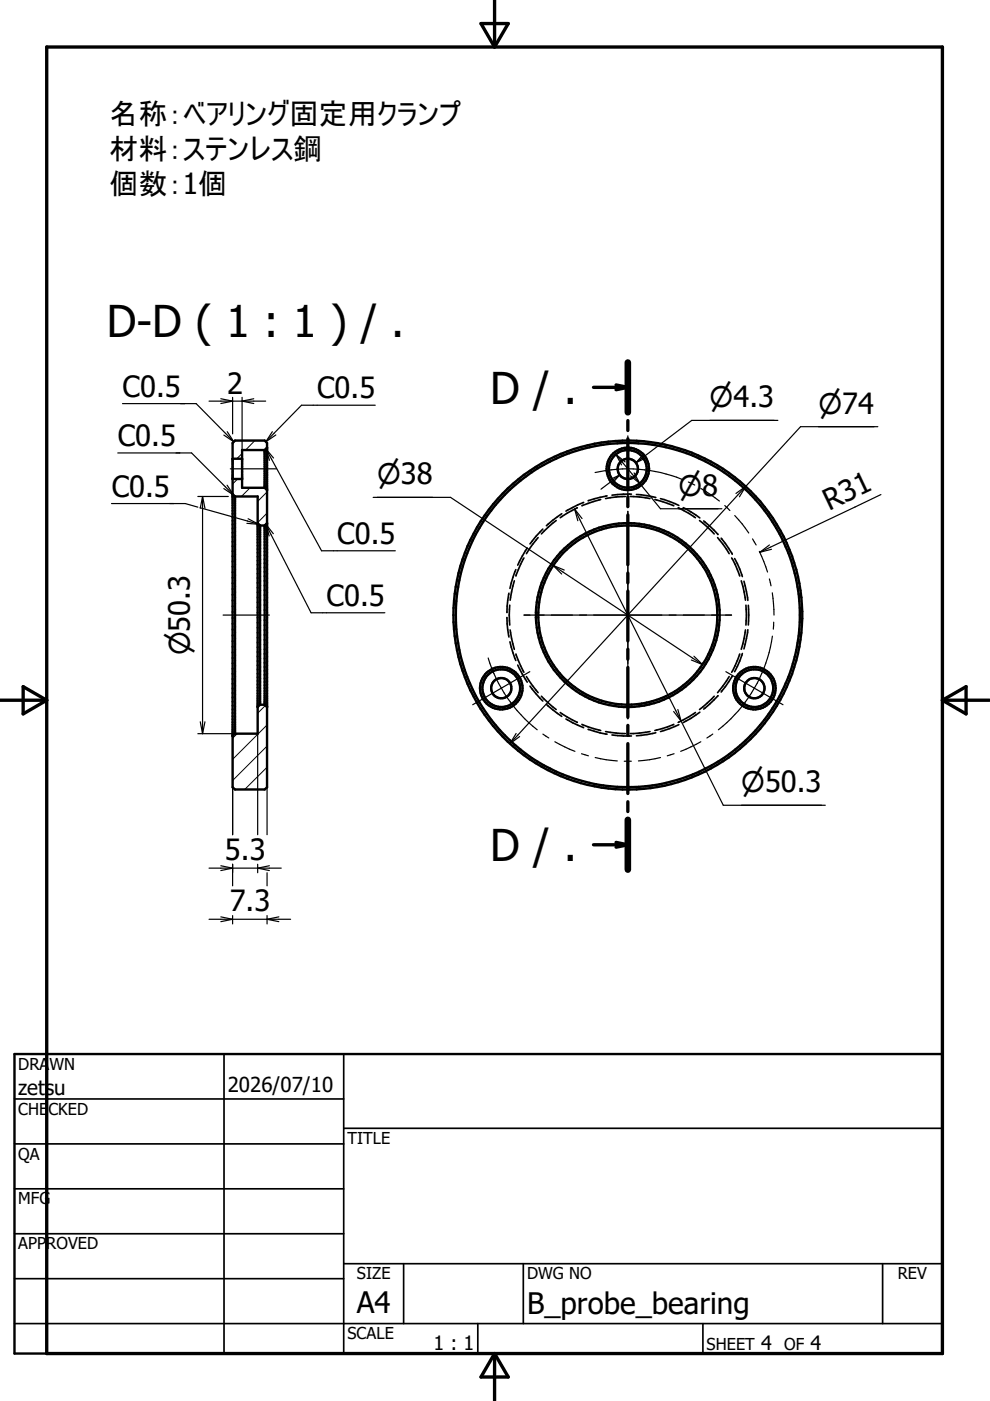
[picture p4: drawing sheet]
<svg xmlns="http://www.w3.org/2000/svg" width="210mm" height="297mm" viewBox="0 0 210 297" stroke-linecap="round" stroke-linejoin="round" font-family="sans-serif">
<path d="M51.3 96.2l-1.1 1.1M54 93.4l-1.9 2M50.4 101.6l-1.1 1M53 103.4l-1.8 1.9M56.6 108.8l-2 2M56.6 104.3l-2 2M50.3 155.6l-1 .9M56.3 149.6l-1.7 1.6M56.6 158.2l-7.3 7.3M56.6 153.7l-7.3 7.3M56.6 162.7l-4.7 4.7" fill="none" stroke="#000" stroke-width=".21"/>
<g fill="none" stroke="#000" stroke-width=".51">
<path d="M49.3 93.9l.5-.5h6.3l.5 .5v73l-.5 .5h-6.3l-.5-.5zM49.3 97.3h2M56.1 95.4h-4.8v8h4.8M56.1 95.4v8M56.6 94.9l-.5 .5M49.3 101.6h2M49.3 104.8l.5 .5M49.8 105.3h4.8v50.3h-4.8M49.8 105.3v50.3M54.6 110.9l.5 .5M55.1 111.4h1M55.1 111.4v38"/>
<path d="M56.1 103.4l.5 .5M56.1 111.4v38M56.6 110.9l-.5 .5M49.8 155.6l-.5 .5M55.1 149.4h1M55.1 149.4l-.5 .5M56.1 149.4l.5 .5M3.1 223.5h196.7v63.5h-196.7z"/>
<circle cx="133.1" cy="99.4" r="4.5"/>
<circle cx="133.1" cy="99.4" r="2.16"/>
<circle cx="133.1" cy="99.4" r="4"/>
<circle cx="133.1" cy="130.4" r="19"/>
<circle cx="133.1" cy="130.4" r="19.5"/>
<circle cx="133.1" cy="130.4" r="36.5"/>
<circle cx="133.1" cy="130.4" r="37"/>
<circle cx="106.3" cy="145.9" r="4"/>
<circle cx="106.3" cy="145.9" r="4.5"/>
<circle cx="106.3" cy="145.9" r="2.15"/>
<circle cx="159.9" cy="145.9" r="4.5"/>
<circle cx="160" cy="145.9" r="4"/>
<circle cx="160" cy="145.9" r="2.15"/>
</g>
<g fill="none" stroke="#000" stroke-width=".36">
<path d="M111.1 118.3l-1.7 3.8M111.8 116.2l-2 3.6M114.1 114l-2.5 3.4M115.1 112.2l-2.7 3.1M117.9 110.4l-3.1 2.8M119.1 108.9l-3.3 2.6M122.4 107.7l-3.6 2.1M122.4 107.7h.1M123.7 106.5l-3.7 1.9M127.4 105.9l-4 1.3M128.7 105.1l-4 1.1M132.6 105.3l-4.2 .4"/>
<path d="M133.6 105.3l4.2 .4M133.9 104.8l-4.1 .2M134.9 104.8l4.1 .7M138.9 105.9l4 1.3M140 105.7l3.9 1.5M143.8 107.7l3.6 2.1M144.9 107.6l3.5 2.2M148.3 110.4l3.1 2.8M149.2 110.4l3 2.9M152.1 114l2.5 3.4M152.9 114.1l2.4 3.4M155.1 118.3l.8 1.3 .9 2.5"/>
<path d="M155.8 118.4l1 2.2 .6 1.6M107.5 130.9l.4 4.2M107.9 125.8l-.4 4.1M108.1 128.3v4.2M108.1 136.1l1.3 3.9M108.2 133.6l.9 4.1M109.1 123.1l-.9 4.2M109.4 120.8l-1.3 4M109.4 138.7l1.7 3.8M156.8 138.7l-1.7 3.8M157.2 123.1l.9 4.2M157.4 138.6l-.6 1.5-1 2.3"/>
<path d="M157.7 123.2l.9 4.1M158.1 133.6l-.9 4.1M158.2 128.3v4.2M158.6 133.5l-.9 4.1M158.7 128.3v4.2M109.8 141l2 3.6M111.6 143.4l2.5 3.5M112.4 145.5l2.7 3.1M114.8 147.6l3.1 2.8M115.8 149.3l3.3 2.6M118.8 151.1l3.6 2.1M120 152.4l3.7 1.9"/>
<path d="M123.4 153.6l4 1.3M124.7 154.6l4 1.1M128.4 155.1l4.2 .4M129.8 155.8l4.1 .2M137.8 155.1l-4.2 .4M139 155.4l-4.1 .6M142.9 153.6l-4 1.3M143.9 153.6l-3.9 1.5M147.4 151.1l-3.6 2.1M148.4 151l-3.5 2.2M151.4 147.6l-3.1 2.8M152.2 147.5h.1"/>
<path d="M152.2 147.5l-3 2.8M154.6 143.4l-2.5 3.5M155.3 143.3l-2.4 3.4M3.1 233h69.8M47.5 223.5v63.5M72.9 239.2h126.9M72.9 223.5v63.5M3.1 242.5h69.8M3.1 252.1h69.8M3.1 261.6h69.8M3.1 271.1h69.8M72.9 267.9h126.9"/>
<path d="M85.6 267.9v12.7M111 267.9v12.7M187.1 267.9v12.7M3.1 280.6h196.7M101.3 280.6v6.4M149 280.6v6.4"/>
</g>
<g fill="none" stroke="#000" stroke-width=".71">
<path d="M104.9 0v10M9.9 10h189.9v277h-189.9zM102 5h5.8l-2.9 5zM133.1 76.9v10.5M125.8 82.1h7.3M130.6 81.6l2.5 .5M133.1 89.2v2.1M133.1 93v10.6M133.1 82.1l-2.5 .5M133.1 105.3v2.1M133.1 109.2v10.5M133.1 121.5v2.1"/>
<path d="M133.1 125.3v10.6M133.1 137.6v2.2M-.1 148.5h10M4.9 145.6l5 2.9-5 2.9zM133.1 141.5v10.6M133.1 153.8v2.1M133.1 157.7v10.5M199.8 148.5h10M199.8 148.5l5-2.9v5.8zM125.8 179.1h7.3M130.6 178.6l2.5 .5M133.1 170v2.1"/>
<path d="M133.1 173.8v10.6M133.1 179.1l-2.5 .5M104.9 287v9.9M104.9 287l2.9 5h-5.8z"/>
</g>
<path d="M133.1 76.9v10.5M133.1 173.8v10.6" fill="none" stroke="#000" stroke-width="1.4"/>
<g fill="none" stroke="#000" stroke-width=".25">
<path d="M25 96h15.6l9 9M26 85.6h15.6l8 8.1M44.3 85h12M46.8 84.5l2.5 .5-2.5 .6M47.5 92.2l2.1 1.5M48.2 91.5l1.4 2.2M48.8 99.4h9.8M49.3 84.2v7.8M49.3 93.8v.1M51.3 84.2v11.2M53.8 84.5l-2.5 .5 2.5 .6M56.4 95.2l11.8 21.6h15.6"/>
<path d="M56.4 95.2l1.6 1.9M56.4 95.2l.7 2.4M57.7 91.5l-1.3 2.2M58.5 92.2l-2.1 1.5M79.6 85.9h-15.7l-7.5 7.8M130.6 96.3l5 6.2M130.6 96.3l1.9 1.6M130.6 96.3l1.2 2.3M133.1 92.4v14M136.5 96.2l-1.7 1.9M136.8 96.6l-2 1.5M137.1 97l-2.3 1.1"/>
<path d="M164.9 89.1h-18.2l-11.9 9M186.1 90.5h-16.4l-11.6 12.6M23.6 106.8h15.7l2.7 .7M42 105.3h6.4M42.4 107.7l12.5 3.5M42.9 105.3v50.3M42.9 105.3l.6 2.5M42.9 105.3l-.4 2.5M47.5 103.6l2.1 1.4M48.2 102.9l1.4 2.1M49.2 105.3h.6M52.3 111l2.6 .2"/>
<path d="M52.6 110l2.3 1.2M56.4 111.2l9.6 18.7h15.6M56.4 111.2l1.6 2M56.4 111.2l.7 2.4M79.1 105.5h16.4l21.8 14.4M117.3 119.9l31.6 21M117.3 119.9l2.3 1M117.3 119.9l1.8 1.8M121.8 107.9l22.6 45M121.8 107.9l1.6 2M121.8 107.9l.7 2.5M126.2 100.2a30.8 30.8 0 0 1 18.4 1.4"/>
<path d="M131.4 100.7l-4 3M131.4 100.7l-1.7 1.9M131.4 100.7l-2.3 1.1M133.1 108.4v44M133.7 100.9l1.9 1.6M134.5 100.3l1.1 2.2M135.6 102.5l4.4 5.4h13.1M145.9 102.2l1.4 .6M148.6 103.6l3.9 2.6M153.7 107.2l1 1M155.8 109.3l1.6 1.8 1.3 1.9M158.1 103.1l-50 54.6"/>
<path d="M158.1 103.1l-1.3 2.2M158.1 103.1l-2.1 1.5M159.6 114.3l.7 1.2M161 116.9l1.7 4.4M163.1 115.5l-2 1.6M163.6 116.5l-2.5 .6M186.8 104.9l-25.7 12.2M47.3 130.4h9.8M103.5 139.5a30.8 30.8 0 0 0 10.4 15.2M111.1 130.4h44M146.6 139.9l2.3 1M147.1 139.1l1.8 1.8"/>
<path d="M163.1 122.7l.4 1.5M163.7 125.7l.4 4.7M163.8 134.9a30.9 30.9 0 0 1-3.9 11M164 131.9v1.5M42 155.6h7.8M42.5 153l.4 2.6M43.5 153l-.6 2.6M49.3 156.1v20.9M54.6 155.6v21.4M109.4 155.5l-1.3 2.2M110.2 156.2l-2.1 1.5M112.3 142.4l-12.1 7"/>
<path d="M115.1 155.6l1.3 .9M117.6 157.3l4.3 2M123.3 159.8l1.5 .5M142.8 150.9l1.6 2M142.9 159.8l-1.4 .5M143.7 150.4l.7 2.5M144.4 152.9l9 17.8h21.6M148.6 157.3l-4.3 2M151.1 155.6l-1.2 .9M153.9 142.4l6 3.5M159.9 145.9l6.1 3.5M159.9 145.9a29.6 29.6 0 0 1-7.6 8.8"/>
<path d="M56.6 166.9v10.1M126.2 160.6l2.3 .5 2.4 .2M132.4 161.4h1.5M140 160.6l-2.3 .5-2.3 .2M44.3 184.1h15.3M44.3 194.9h17.3M46.8 183.6l2.5 .5-2.5 .5M46.8 194.4l2.5 .5-2.5 .5M49.3 183.2v4.6M49.3 194.1v1.8M54.6 183.2v1.8M56.6 185v2.8"/>
<path d="M56.6 194.1v1.8M57.1 183.6l-2.5 .5 2.5 .5M59.1 194.4l-2.5 .5 2.5 .5"/>
</g>
<g font-size="9.3">
<text x="22.6" y="71.5">D-D ( 1 : 1 ) / .</text>
<text x="103.9" y="85.7">D / .</text>
<text x="103.9" y="182.6">D / .</text>
</g>
<g font-size="6.3">
<text x="75.6" y="278.4">A4</text>
<text x="111.7" y="278.6">B_probe_bearing</text>
</g>
<g font-size="6.2">
<text x="23.2" y="26.2">名称：ベアリング固定用クランプ</text>
<text x="23.2" y="33.7">材料：ステンレス鋼</text>
<text x="23.2" y="41.1">個数：1個</text>
<text x="48.2" y="83.5">2</text>
<text x="26" y="84.1">C0.5</text>
<text x="67.2" y="84.4">C0.5</text>
<text x="25" y="94.5">C0.5</text>
<text x="23.7" y="105.3">C0.5</text>
<text x="175.8" y="108.2" transform="rotate(-25 175.8 108.2)">R31</text>
<text x="71.5" y="115.3">C0.5</text>
<text x="69.3" y="128.4">C0.5</text>
<text x="47.7" y="182.4">5.3</text>
<text x="48.7" y="193.2">7.3</text>
</g>
<g font-size="5.9">
<text x="150.5" y="86.4">⌀4.3</text>
<text x="173.5" y="87.7">⌀74</text>
<text x="79.9" y="102.7">⌀38</text>
<text x="143.8" y="105.1">⌀8</text>
<text x="40.2" y="139" transform="rotate(-90 40.2 139)">⌀50.3</text>
<text x="157.2" y="167.9">⌀50.3</text>
</g>
<g font-size="4.4">
<text x="3.9" y="232.2">zetsu</text>
<text x="48.3" y="231.5">2026/07/10</text>
</g>
<g font-size="4.2">
<text x="91.9" y="286.2">1 : 1</text>
<text x="161.4" y="286.2">4</text>
<text x="171.9" y="286.2">4</text>
</g>
<g font-size="3.5">
<text x="3.9" y="226.8">DRAWN</text>
<text x="3.9" y="236.3">CHECKED</text>
<text x="3.9" y="245.9">QA</text>
<text x="73.7" y="242.5">TITLE</text>
<text x="3.9" y="255.4">MFG</text>
<text x="3.9" y="264.9">APPROVED</text>
<text x="75.7" y="271.3">SIZE</text>
<text x="111.7" y="271.3">DWG NO</text>
<text x="190.4" y="271.2">REV</text>
<text x="73.7" y="284">SCALE</text>
<text x="149.8" y="286.2">SHEET</text>
<text x="166.3" y="286.2">OF</text>
</g>
</svg>
